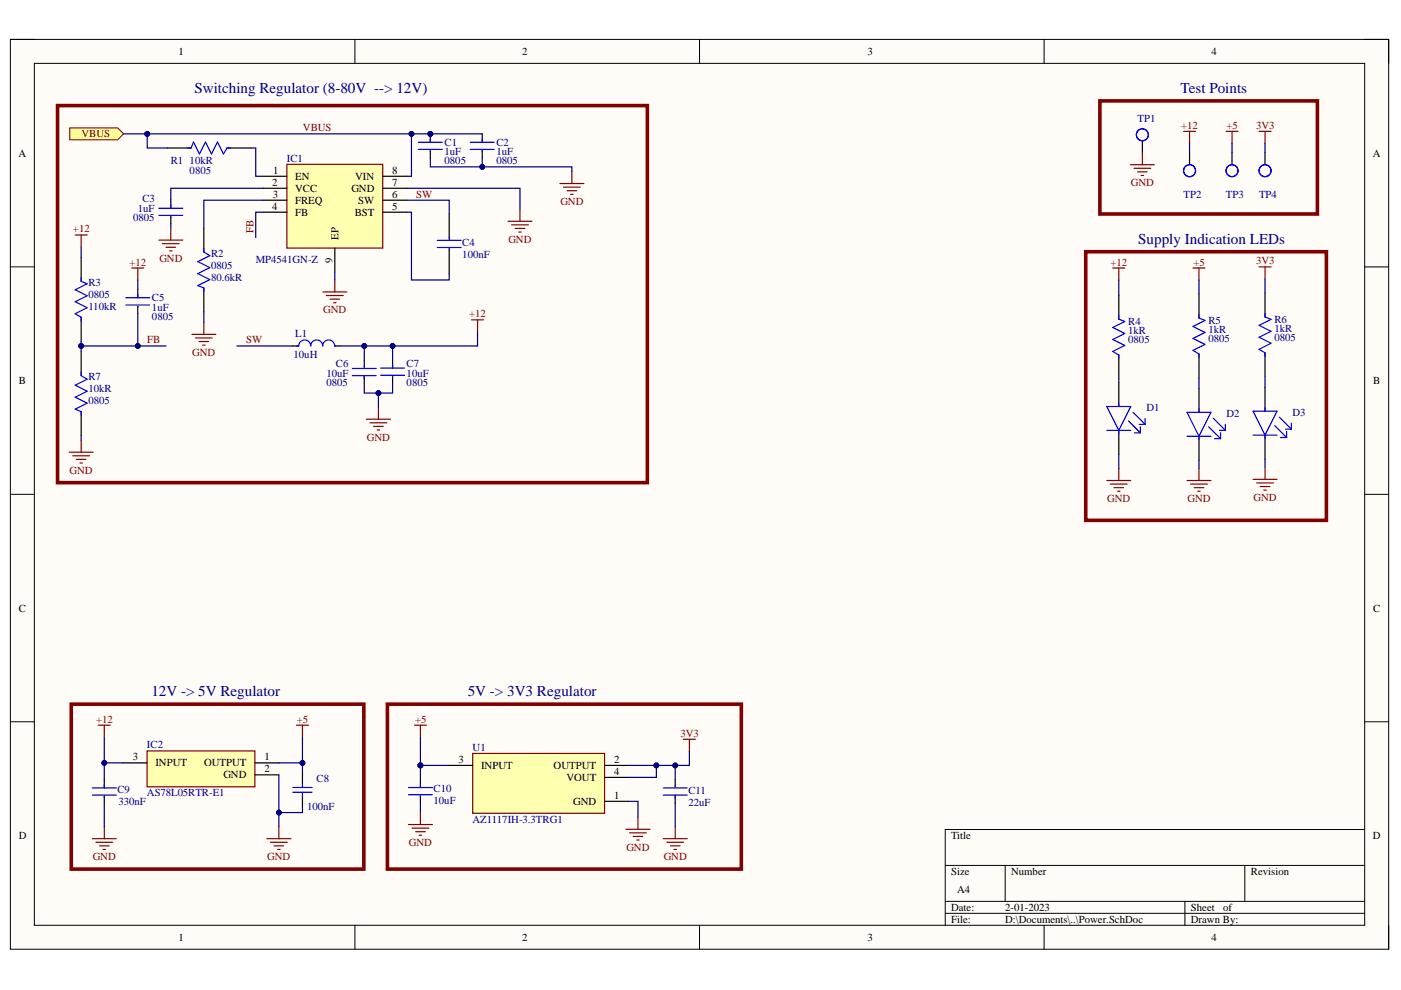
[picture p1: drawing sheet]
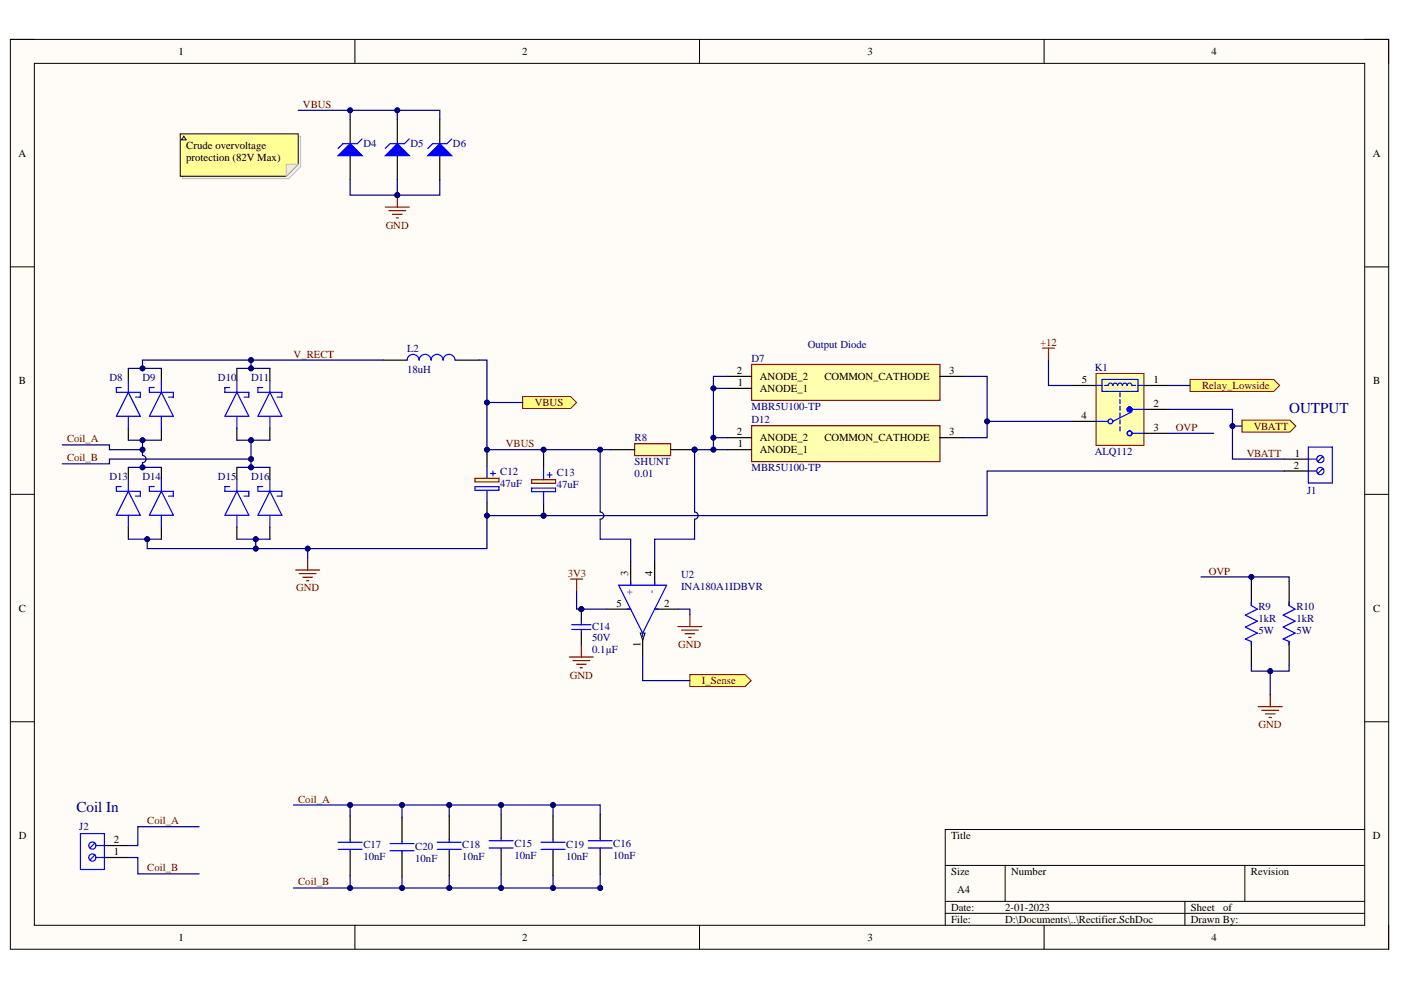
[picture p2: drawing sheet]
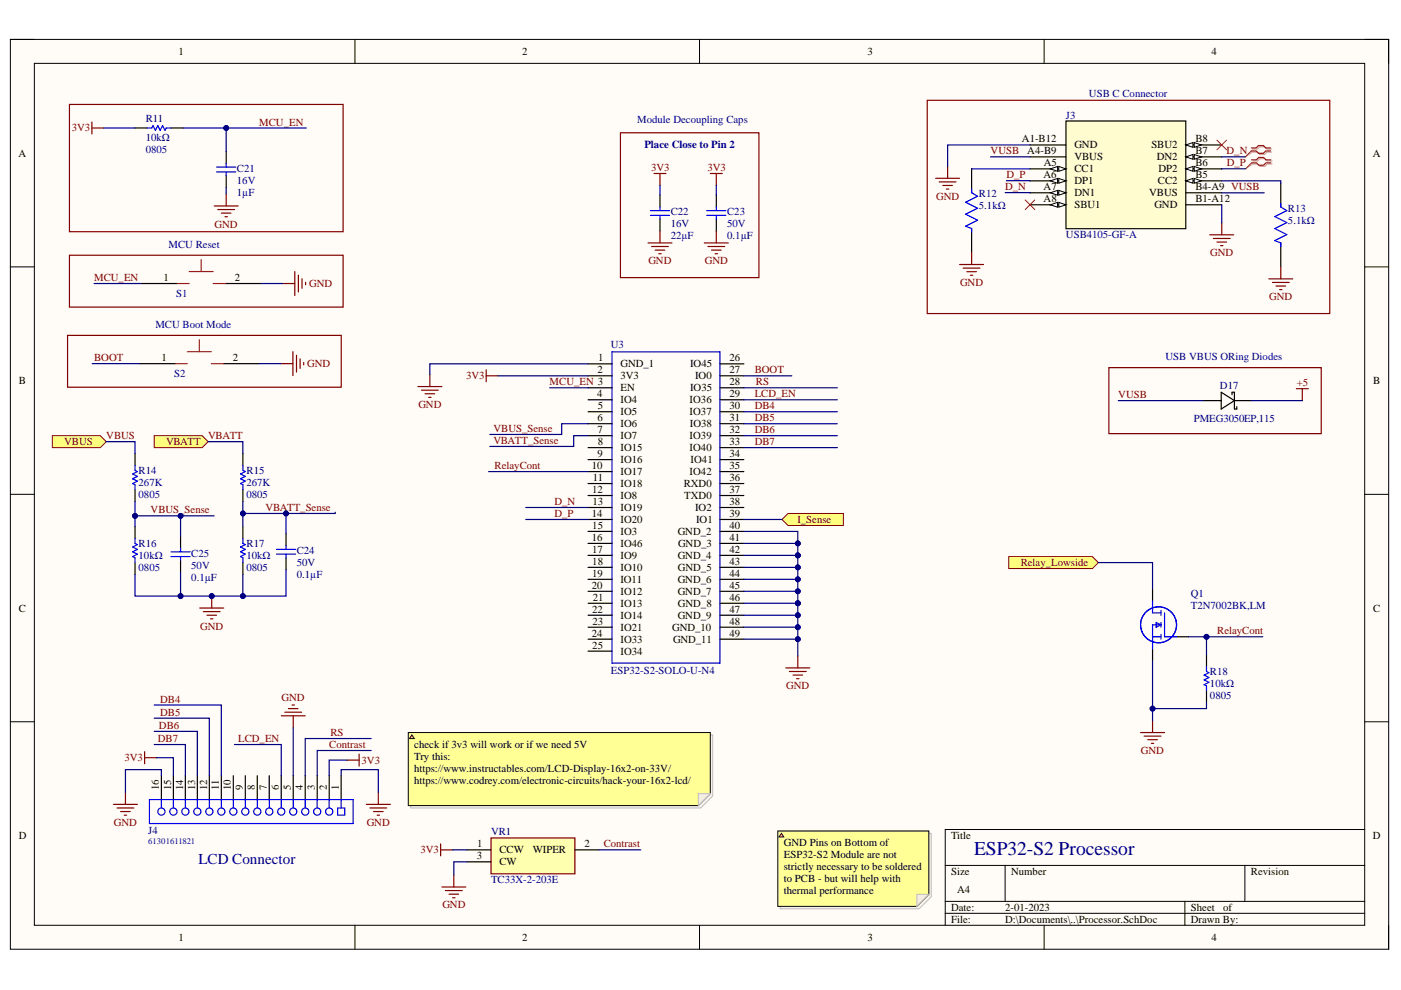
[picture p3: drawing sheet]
# Altium project ELOC_Receiver.PrjPcb
3 sheets, 80 parts. Net scope: flat (ports and power ports of the same name join across sheets).
Board file: ELOC_Receiver.PcbDoc
Sheets:
  Power.SchDoc
  Rectifier.SchDoc
  Processor.SchDoc

## Sheet Power.SchDoc
size A4; SheetNumber: 1; SheetTotal: 3

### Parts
C1  Capacitance: 1uF  Case Code (Imperial): 0805  [FP-885012207078-MFG]  (hidden comment: 885012207078)
C2  Capacitance: 1uF  Case Code (Imperial): 0805  [FP-885012207078-MFG]  (hidden comment: 885012207078)
C3  Capacitance: 1uF  Case Code (Imperial): 0805  [FP-885012207078-MFG]  (hidden comment: 885012207078)
C4  Capacitance: 100nF  [C0805]  (hidden comment: C0805C104K1RACAUTO7210)
C5  Capacitance: 1uF  Case Code (Imperial): 0805  [FP-885012207078-MFG]  (hidden comment: 885012207078)
C6  Capacitance: 10uF  Case/Package: 0805  [FP-CL21-IPC_C]  (hidden comment: CL21A106KOQNNNG)
C7  Capacitance: 10uF  Case/Package: 0805  [FP-CL21-IPC_C]  (hidden comment: CL21A106KOQNNNG)
C8  Capacitance: 100nF  [CAPC2013X140X50ML20T25]  (hidden comment: 08055D104KAT2A)
C9  Capacitance: 330nF  [FP-CL21-F-IPC_C]  (hidden comment: CL21B334KBFNNNE)
C10  Capacitance: 10uF  [FP-CL21-IPC_B]  (hidden comment: CL21A106KOQNNNE)
C11  Capacitance: 22uF  [FP-CL21-IPC_B]  (hidden comment: CL21A226MQQNNNG)
D1  12V  [FP-150060VS75000-MFG]  (value not drawn)
D2  5V  [FP-150060VS75000-MFG]  (value not drawn)
D3  3V3  [FP-150060VS75000-MFG]  (value not drawn)
IC1  MP4541GN-Z  [SOIC127P600X170-9N]
IC2  AS78L05RTR-E1  [DIODES_SOT-89]
L1  Inductance: 10uH  [FP-LB2518-1_8-0_2-IPC_A]  (hidden comment: LBR2518T100K)
R1  Resistance: 10kR  Case Code (Imperial): 0805  [FP-RMCF0805-IPC_A]  (hidden comment: RMCF0805JT10K0)
R2  Case/Package: 0805  Resistance: 80.6kR  [FP-CRCW0805-e3-IPC_A]  (hidden comment: CRCW080580K6FKEA)
R3  Size Code: 0805  Resistance: 110kR  [FP-RMCF0805-IPC_C]  (hidden comment: RMCF0805FT110K)
R4  Resistance: 1kR  Size Code: 0805  [FP-RNCP0805-MFG]  (hidden comment: RNCP0805FTD1K00)
R5  Resistance: 1kR  Size Code: 0805  [FP-RNCP0805-MFG]  (hidden comment: RNCP0805FTD1K00)
R6  Resistance: 1kR  Size Code: 0805  [FP-RNCP0805-MFG]  (hidden comment: RNCP0805FTD1K00)
R7  Resistance: 10kR  Case Code (Imperial): 0805  [FP-RMCF0805-IPC_A]  (hidden comment: RMCF0805JT10K0)
TP1  GND  [TESTPOINT_LOOP]  (value not drawn)
TP2  12V  [TESTPOINT_LOOP]  (value not drawn)
TP3  5V  [TESTPOINT_LOOP]  (value not drawn)
TP4  3V3  [TESTPOINT_LOOP]  (value not drawn)
U1  AZ1117IH-3.3TRG1  [FP-SOT223-IPC_B]

### Blocks framed on the sheet
Switching Regulator (8-80V  --> 12V): C1-C7 IC1 L1 R1-R3 R7
Test Points: TP1-TP4
Supply Indication LEDs: D1-D3 R4-R6
12V -> 5V Regulator: C8 C9 IC2
5V -> 3V3 Regulator: C10 C11 U1

### Ports
VBUS (in)

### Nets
3V3: C11.2 R6.2 TP4.1 U1.2(OUTPUT) U1.4(VOUT)
+5: C8.2 C10.1 IC2.1(OUTPUT) R5.2 TP3.1 U1.3(INPUT)
+12: C5.1 C6.2 C7.1 C9.1 IC2.3(INPUT) L1.2 R3.2 R4.2 TP2.1
GND: C1.2 C2.2 C3.2 C6.1 C7.2 C8.1 C9.2 C10.2 C11.1 D1.1(C) D2.1(C) D3.1(C) IC1.7(GND) IC1.9(EP) IC2.2(GND) R2.2 R7.2 TP1.1 U1.1(GND)
FB: C5.2 IC1.4(FB) R3.1 R7.1
SW: C4.2 IC1.6(SW) L1.1
VBUS: C1.1 C2.1 IC1.8(VIN) R1.2 ; port VBUS
NetC3_1: C3.1 IC1.2(VCC)
NetC4_1: C4.1 IC1.5(BST)
NetD1_2: D1.2(A) R4.1
NetD2_2: D2.2(A) R5.1
NetD3_2: D3.2(A) R6.1
NetIC1_1: IC1.1(EN) R1.1
NetIC1_3: IC1.3(FREQ) R2.1

## Sheet Rectifier.SchDoc
size A4; SheetNumber: 2; SheetTotal: 3

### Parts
C12  Capacitance: 47uF  [CAPAE1030X1080N]  (hidden comment: UCD1K470MNL1GS)
C13  Capacitance: 47uF  [CAPAE1030X1080N]  (hidden comment: UCD1K470MNL1GS)
C14  Voltage - Rated: 50V  Capacitance: 0.1µF  [CAP0805]  (hidden comment: C0805C104K5RACTU)
C15  Capacitance: 10nF  [CAPC3216X110N]  (hidden comment: C1206C103JAGECAUTO)
C16  Capacitance: 10nF  [CAPC3216X110N]  (hidden comment: C1206C103JAGECAUTO)
C17  Capacitance: 10nF  [CAPC3216X110N]  (hidden comment: C1206C103JAGECAUTO)
C18  Capacitance: 10nF  [CAPC3216X110N]  (hidden comment: C1206C103JAGECAUTO)
C19  Capacitance: 10nF  [CAPC3216X110N]  (hidden comment: C1206C103JAGECAUTO)
C20  Capacitance: 10nF  [CAPC3216X110N]  (hidden comment: C1206C103JAGECAUTO)
D4  1SMB5947BT3G  [ONSC-SMB-2-403A-03_H_V]  (value not drawn)
D5  1SMB5947BT3G  [ONSC-SMB-2-403A-03_H_V]  (value not drawn)
D6  1SMB5947BT3G  [ONSC-SMB-2-403A-03_H_V]  (value not drawn)
D7  MBR5U100-TP  [MBR5U100TP]
D8  STPS4S200UFN  [SODFL5436X110N]  (value not drawn)
D9  STPS4S200UFN  [SODFL5436X110N]  (value not drawn)
D10  STPS4S200UFN  [SODFL5436X110N]  (value not drawn)
D11  STPS4S200UFN  [SODFL5436X110N]  (value not drawn)
D12  MBR5U100-TP  [MBR5U100TP]
D13  STPS4S200UFN  [SODFL5436X110N]  (value not drawn)
D14  STPS4S200UFN  [SODFL5436X110N]  (value not drawn)
D15  STPS4S200UFN  [SODFL5436X110N]  (value not drawn)
D16  STPS4S200UFN  [SODFL5436X110N]  (value not drawn)
J1  691137710002  [691137710002]  (value not drawn)
J2  691137710002  [691137710002]  (value not drawn)
K1  ALQ112  [PNSC-LQ-5-2000x1000x1600_V]
L2  Inductance: 18uH  [SDR1307-220ML]  (hidden comment: SDR1307-180ML)
R8  SHUNT  Resistance: 0.01  [RESC6434X90N]
R9  Resistance: 1kR  Max Power Dissipation: 5W  [FP-SMF5-MFG]  (hidden comment: SMF51K0JT)
R10  Resistance: 1kR  Max Power Dissipation: 5W  [FP-SMF5-MFG]  (hidden comment: SMF51K0JT)
U2  INA180A1IDBVR  [FP-DBV0005A-IPC_A]

### Ports
I_Sense (out), Relay_Lowside (out), VBATT (out), VBUS (out)

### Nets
3V3: C14.2 U2.5(VS)
+12: K1.5
GND: C12.2(-) C13.2(-) C14.1 D4.2(A) D5.2(A) D6.2(A) D13.2(A) D14.2(A) D15.2(A) D16.2(A) J1.2 R9.2 R10.2 U2.2(GND)
Coil_A: C15.1 C16.1 C17.1 C18.1 C19.1 C20.1 D8.2(A) D9.2(A) D13.1(K) D14.1(K) J2.2
Coil_B: C15.2 C16.2 C17.2 C18.2 C19.2 C20.2 D10.2(A) D11.2(A) D15.1(K) D16.1(K) J2.1
OVP: K1.3(NO) R9.1 R10.1
V_RECT: D8.1(K) D9.1(K) D10.1(K) D11.1(K) L2.1
VBATT: J1.1 K1.2(NC) ; port VBATT
VBUS: C12.1(+) C13.1(+) D4.1(K) D5.1(K) D6.1(K) L2.2 R8.1 U2.3(IN+) ; port VBUS
NetD7_1: D7.1(ANODE_1) D7.2(ANODE_2) D12.1(ANODE_1) D12.2(ANODE_2) R8.2 U2.4(IN-)
NetD7_3: D7.3(COMMON_CATHODE) D12.3(COMMON_CATHODE) K1.4(COM)
NetK1_1: K1.1 ; port Relay_Lowside
NetU2_1: U2.1(OUT) ; port I_Sense

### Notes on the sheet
- Crude overvoltage protection (82V Max)
- (near D7) Output Diode
- (near J1) OUTPUT
- (near J2) Coil In

## Sheet Processor.SchDoc
size A4; SheetNumber: 3; SheetTotal: 3

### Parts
C21  Voltage - Rated: 16V  Capacitance: 1µF  [CAP0805]  (hidden comment: GRM21BR71C105KA01L)
C22  Voltage - Rated: 16V  Capacitance: 22µF  [CAP0805]  (hidden comment: CL21A226MOCLRNC)
C23  Voltage - Rated: 50V  Capacitance: 0.1µF  [CAP0805]  (hidden comment: C0805C104K5RACTU)
C24  Voltage - Rated: 50V  Capacitance: 0.1µF  [CAP0805]  (hidden comment: C0805C104K5RACTU)
C25  Voltage - Rated: 50V  Capacitance: 0.1µF  [CAP0805]  (hidden comment: C0805C104K5RACTU)
D17  MFG_PN: PMEG3050EP,115  [SOD-128]  (hidden comment: D_PMEG3050EP,115)
J3  USB4105-GF-A  [USB4105_GCT]
J4  61301611821  [61301611821]
Q1  T2N7002BK,LM  [TBAT54CLM]
R11  Resistance: 10kΩ  Package / Case: 0805  [RES0805]  (hidden comment: RC0805FR-0710KL)
R12  Resistance: 5.1kΩ  [FP-CRCW0805-e3-MFG]  (hidden comment: CRCW08055K10FKEA)
R13  Resistance: 5.1kΩ  [FP-CRCW0805-e3-MFG]  (hidden comment: CRCW08055K10FKEA)
R14  Resistance: 267K  Package: 0805  [RESC2013X60X35NL10T20]  (hidden comment: RC0805FR-07267KL)
R15  Resistance: 267K  Package: 0805  [RESC2013X60X35NL10T20]  (hidden comment: RC0805FR-07267KL)
R16  Resistance: 10kΩ  Package / Case: 0805  [RES0805]  (hidden comment: RC0805FR-0710KL)
R17  Resistance: 10kΩ  Package / Case: 0805  [RES0805]  (hidden comment: RC0805FR-0710KL)
R18  Resistance: 10kΩ  Package / Case: 0805  [RES0805]  (hidden comment: RC0805FR-0710KL)
S1  RESET  [Tactile_Button_3X6X2]  (value not drawn)
S2  BOOT  [Tactile_Button_3X6X2]  (value not drawn)
U3  ESP32-S2-SOLO-U-N4  [ESP32S2SOLOUN4]
VR1  TC33X-2-203E  [TC33X2503E]

### Blocks framed on the sheet
USB C Connector: J3 R12 R13
MCU Reset: S1
MCU Boot Mode: S2
USB VBUS ORing Diodes: D17

### Ports
I_Sense (in), Relay_Lowside (in), VBATT (in), VBUS (in)

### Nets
3V3: C22.2 C23.2 J4.2 J4.15 R11.2 U3.2(3V3) VR1.1(CCW)
+5: D17.2
GND: C21.1 C22.1 C23.1 C24.1 C25.1 J3.A1-B12(GND) J3.B1-A12(GND) J4.1 J4.5 J4.16 Q1.2(S) R12.2 R13.2 R16.2 R17.1 R18.1 S1.2 S2.2 U3.1(GND_1) U3.40(GND_2) U3.41(GND_3) U3.42(GND_4) U3.43(GND_5) U3.44(GND_6) U3.45(GND_7) U3.46(GND_8) U3.47(GND_9) U3.48(GND_10) U3.49(GND_11) VR1.3(CW)
BOOT: S2.1 U3.27(IO0)
Contrast: J4.3 VR1.2(WIPER)
D_N: J3.A7(DN1) J3.B7(DN2) U3.13(IO19)
D_P: J3.A6(DP1) J3.B6(DP2) U3.14(IO20)
DB4: J4.11 U3.30(IO37)
DB5: J4.12 U3.31(IO38)
DB6: J4.13 U3.32(IO39)
DB7: J4.14 U3.33(IO40)
LCD_EN: J4.6 U3.29(IO36)
MCU_EN: C21.2 R11.1 S1.1 U3.3(EN)
RelayCont: Q1.1(G) R18.2 U3.10(IO17)
RS: J4.4 U3.28(IO35)
VBATT: R15.2 ; port VBATT
VBATT_Sense: C24.2 R15.1 R17.2 U3.7(IO7)
VBUS: R14.2 ; port VBUS
VBUS_Sense: C25.2 R14.1 R16.1 U3.6(IO6)
VUSB: D17.1 J3.A4-B9(VBUS) J3.B4-A9(VBUS)
NetJ3_A5: J3.A5(CC1) R12.1
NetJ3_B5: J3.B5(CC2) R13.1
NetK1_1: Q1.3(D) ; port Relay_Lowside
NetU2_1: U3.39(IO1) ; port I_Sense

Not connected (* = marked no-connect by the designer): J3 A8(SBU1)* B8(SBU2)*; J4 7 8 9 10; U3 4(IO4) 5(IO5) 8(IO15) 9(IO16) 11(IO18) 12(IO8) 15(IO3) 16(IO46) 17(IO9) 18(IO10) 19(IO11) 20(IO12) 21(IO13) 22(IO14) 23(IO21) 24(IO33) 25(IO34) 26(IO45) 34(IO41) 35(IO42) 36(RXD0) 37(TXD0) 38(IO2)

### Layout directives
differential pair: D_N, D_P

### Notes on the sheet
- Module Decoupling Caps
- Place Close to Pin 2
- check if 3v3 will work or if we need 5V
  Try this:
  https://www.instructables.com/LCD-Display-16x2-on-33V/
  https://www.codrey.com/electronic-circuits/hack-your-16x2-lcd/
- ESP32-S2 Processor
- LCD Connector
- GND Pins on Bottom of ESP32-S2 Module are not strictly necessary to be soldered to PCB - but will help with thermal performance

## Nets that join several sheets
3V3: Power (5 pins), Rectifier (C14.2 U2.5), Processor (7 pins)
+5: Power (6 pins), Processor (D17.2)
+12: Power (9 pins), Rectifier (K1.5)
GND: Power (19 pins), Rectifier (14 pins), Processor (30 pins)
NetK1_1: Rectifier (K1.1), Processor (Q1.3)
NetU2_1: Rectifier (U2.1), Processor (U3.39)
VBATT: Rectifier (J1.1 K1.2), Processor (R15.2)
VBUS: Power (C1.1 C2.1 IC1.8 R1.2), Rectifier (8 pins), Processor (R14.2)
